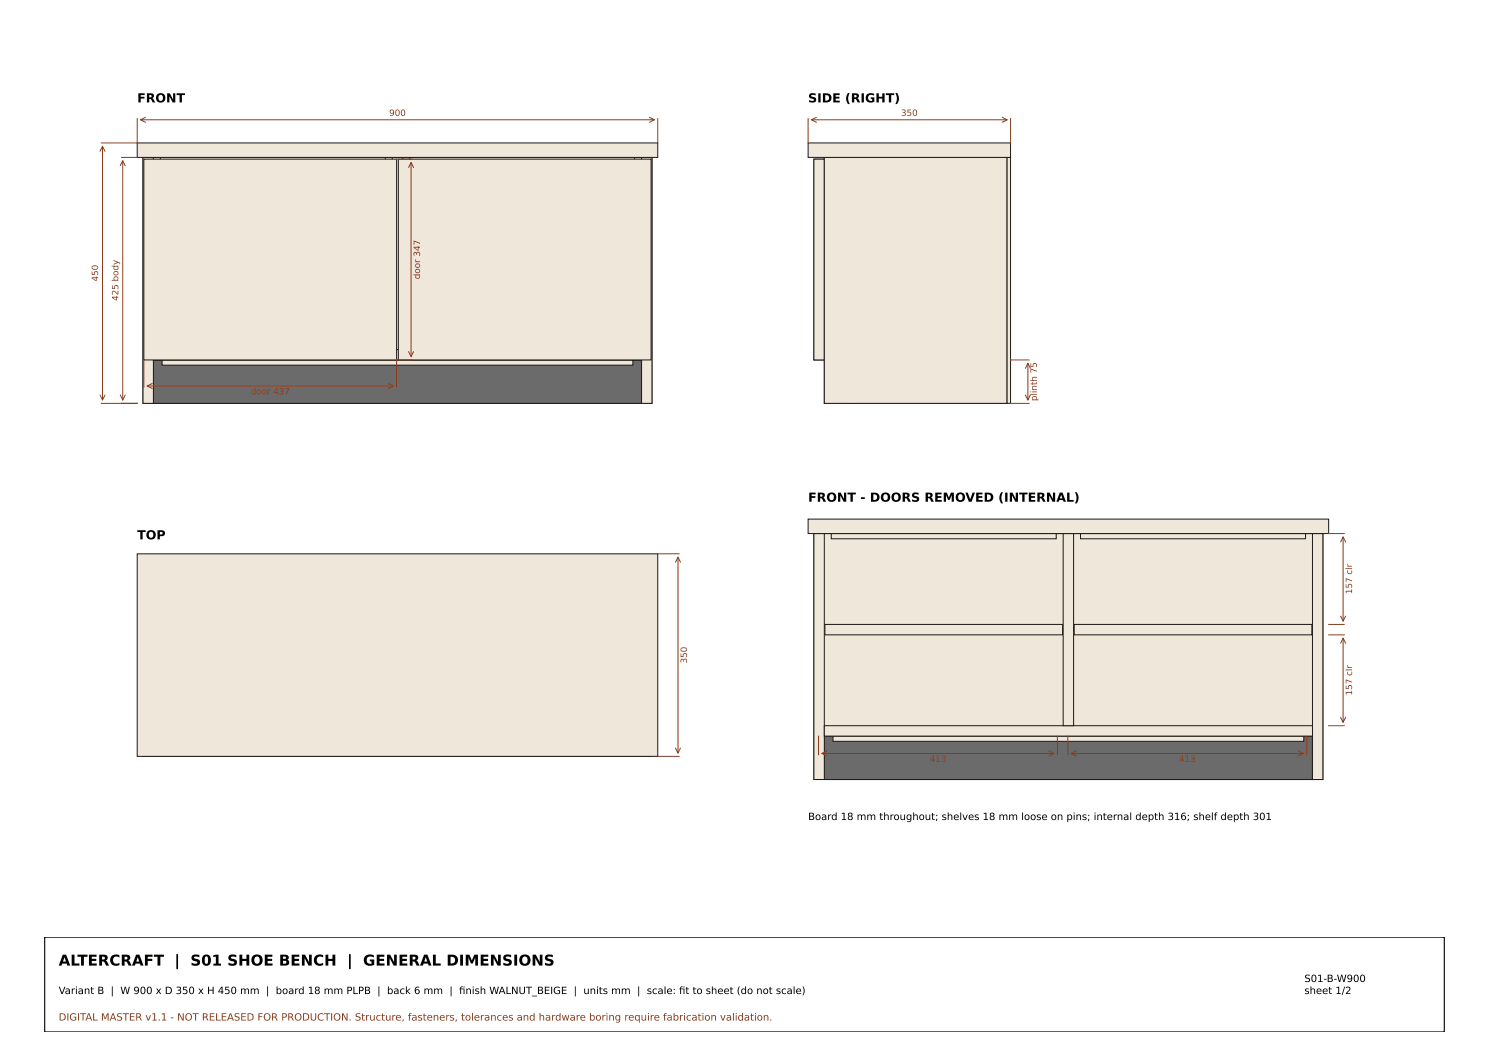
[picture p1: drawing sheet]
<svg xmlns="http://www.w3.org/2000/svg" width="420mm" height="297mm" viewBox="0 0 420 297" stroke-linecap="round" stroke-linejoin="round" font-family="sans-serif">
<g fill="#efe7da" stroke="#1e1a16" stroke-width=".28">
<path d="M40.3 44.4h143.6v69.3h-143.6z"/>
<path d="M43.3 101.5h137.7v12.2h-137.7z"/>
</g>
<path d="M43.3 101.5h137.7v12.2h-137.7z" fill="#6b6b6b" stroke="#1e1a16" stroke-width=".28"/>
<g fill="#efe7da" stroke="#1e1a16" stroke-width=".28">
<path d="M43.4 70h67.1v2.9h-67.1z"/>
<path d="M113.8 70h67v2.9h-67z"/>
<path d="M45.2 44.4h63.5v1.5h-63.5z"/>
<path d="M115.6 44.4h63.5v1.5h-63.5z"/>
<path d="M45.7 101.5h132.9v1.5h-132.9z"/>
<path d="M40.3 44.4h3v69.3h-3z"/>
<path d="M181 44.4h2.9v69.3h-2.9z"/>
<path d="M43.3 98.6h137.7v2.9h-137.7z"/>
<path d="M110.7 44.4h2.9v54.2h-2.9z"/>
<path d="M40.6 44.9h71.3v56.6h-71.3z"/>
<path d="M112.4 44.9h71.3v56.6h-71.3z"/>
<path d="M38.7 40.3h146.9v4.1h-146.9z"/>
<path d="M232.6 44.4h51.5v69.3h-51.5z"/>
<path d="M233.9 44.4h2.8v1.5h-2.8z"/>
<path d="M235 70h49.1v2.9h-49.1z"/>
<path d="M229.6 44.9h3v56.6h-3z"/>
<path d="M232.6 44.4h51.5v54.2h-51.5z"/>
<path d="M233.6 101.5h2.7v1.5h-2.7z"/>
<path d="M232.6 98.6h51.5v2.9h-51.5z"/>
</g>
<path d="M239.1 101.5h2.9v12.2h-2.9z" fill="#6b6b6b" stroke="#1e1a16" stroke-width=".28"/>
<g fill="#efe7da" stroke="#1e1a16" stroke-width=".28">
<path d="M281.2 101.5h2.9v12.2h-2.9z"/>
<path d="M229.6 44.9h3v56.6h-3z"/>
<path d="M232.6 44.4h51.5v69.3h-51.5z"/>
<path d="M284.1 44.4h1v69.3h-1z"/>
<path d="M228 40.3h57.1v4.1h-57.1z"/>
</g>
<path d="M43.3 167.3h137.7v2.9h-137.7z" fill="#6b6b6b" stroke="#1e1a16" stroke-width=".28"/>
<g fill="#efe7da" stroke="#1e1a16" stroke-width=".28">
<path d="M43.3 209.4h137.7v2.9h-137.7z"/>
<path d="M45.7 161.7h132.9v2.8h-132.9z"/>
<path d="M43.3 160.7h137.7v51.6h-137.7z"/>
<path d="M43.4 163.2h67.1v49.1h-67.1z"/>
<path d="M113.8 163.2h67v49.1h-67z"/>
<path d="M40.6 157.8h71.3v2.9h-71.3z"/>
<path d="M112.4 157.8h71.3v2.9h-71.3z"/>
<path d="M40.3 160.7h3v51.6h-3z"/>
<path d="M181 160.7h2.9v51.6h-2.9z"/>
<path d="M110.7 160.7h2.9v51.6h-2.9z"/>
<path d="M40.3 212.3h143.6v1h-143.6z"/>
<path d="M45.2 162h63.5v2.8h-63.5z"/>
<path d="M115.6 162h63.5v2.8h-63.5z"/>
<path d="M38.7 156.2h146.9v57.1h-146.9z"/>
<path d="M229.6 150.5h143.6v69.3h-143.6z"/>
<path d="M232.6 207.6h137.7v12.2h-137.7z"/>
</g>
<path d="M232.6 207.6h137.7v12.2h-137.7z" fill="#6b6b6b" stroke="#1e1a16" stroke-width=".28"/>
<g fill="#efe7da" stroke="#1e1a16" stroke-width=".28">
<path d="M232.7 176.1h67.1v2.9h-67.1z"/>
<path d="M303.1 176.1h67v2.9h-67z"/>
<path d="M234.5 150.5h63.5v1.4h-63.5z"/>
<path d="M304.9 150.5h63.4v1.4h-63.4z"/>
<path d="M235 207.6h132.9v1.4h-132.9z"/>
<path d="M229.6 150.5h3v69.3h-3z"/>
<path d="M370.3 150.5h2.9v69.3h-2.9z"/>
<path d="M232.6 204.6h137.7v3h-137.7z"/>
<path d="M300 150.5h2.9v54.1h-2.9z"/>
<path d="M228 146.4h146.9v4.1h-146.9z"/>
</g>
<g fill="none" stroke="#8a3b1c" stroke-width=".28">
<path d="M38.7 33.5v6.8h-10.1M39.7 33.8h144.9M41.1 33.1l-1.4 .7 1.4 .7M183.2 33.1l1.4 .7-1.4 .7M185.6 33.5v6.8M228 33.5v6.8M228.9 33.8h55.3M230.4 33.1l-1.5 .7 1.5 .7M282.8 33.1l1.4 .7-1.4 .7M285.1 33.5v6.8M28.2 42.7l.7-1.5 .7 1.5M28.9 41.2v71.6"/>
<path d="M33.9 46.7l.7-1.4 .7 1.4M34.3 44.4h4.4M34.6 45.3v67.5M111.9 44.9h4.4M115.3 47.2l.7-1.4 .7 1.4M116 45.8v54.8M115.3 99.1l.7 1.5 .7-1.5M28.2 111.4l.7 1.4 .7-1.4M28.6 113.7h10.1M33.9 111.4l.7 1.4 .7-1.4M40.6 101.5v7.7M41.5 108.8h69.5"/>
<path d="M42.9 108.1l-1.4 .7 1.4 .7M109.5 108.1l1.5 .7-1.5 .7M116.3 101.5h-4.4v7.7M285.1 113.7h5.2M285.1 101.5h5.2M289.3 103.9l.7-1.5 .7 1.5M289.3 111.4l.7 1.4 .7-1.4M290 102.4v10.4M185.6 156.2h6M190.6 158.5l.7-1.4 .7 1.4M191.3 157.1v55.2M374.9 150.5h4.4"/>
<path d="M378.2 152.8l.8-1.4 .7 1.4M379 151.4v23.7M374.9 179h4.4M374.9 176.1h4.4M378.2 173.7l.8 1.4 .7-1.4M379 180v23.7M378.2 181.4l.8-1.4 .7 1.4M185.6 213.3h6M190.6 210.9l.7 1.4 .7-1.4M230.9 207.6v5.2M231.9 212.5h65.5M233.3 211.8l-1.4 .7 1.4 .7"/>
<path d="M296 211.8l1.4 .7-1.4 .7M298.3 207.6v5.2M301.3 207.6v5.2M302.2 212.5h65.5M303.6 211.8l-1.4 .7 1.4 .7M366.3 211.8l1.4 .7-1.4 .7M368.7 207.6v5.2M374.9 204.6h4.4M378.2 202.3l.8 1.4 .7-1.4"/>
</g>
<path d="M12.6 264.3h394.9v26.7h-394.9z" fill="none" stroke="#1e1a16" stroke-width=".35"/>
<text font-size="4.2" x="16.6" y="272.3">ALTERCRAFT | S01 SHOE BENCH | GENERAL DIMENSIONS</text>
<g font-size="3.5">
<text x="38.7" y="28.9">FRONT</text>
<text x="228" y="28.9">SIDE (RIGHT)</text>
<text x="228" y="141.5">FRONT - DOORS REMOVED (INTERNAL)</text>
<text x="38.7" y="152.1">TOP</text>
</g>
<g font-size="2.8">
<text x="228" y="231.2">Board 18 mm throughout; shelves 18 mm loose on pins; internal depth 316; shelf depth 301</text>
<text x="16.6" y="280.3">Variant B | W 900 x D 350 x H 450 mm | board 18 mm PLPB | back 6 mm | fnish WALNUT_BEIGE | units mm | scale: ft to sheet (do not scale)</text>
<text x="129.5" y="280.3">i</text>
<text x="191.6" y="280.3">i</text>
<text x="368" y="276.9">S01-B-W900</text>
<text x="368" y="280.3">sheet 1/2</text>
</g>
<text font-size="2.8" fill="#8a3b1c" x="16.6" y="287.8">DIGITAL MASTER v1.1 - NOT RELEASED FOR PRODUCTION. Structure, fasteners, tolerances and hardware boring require fabrication validation.</text>
<g font-size="2.5" fill="#8a3b1c">
<text x="109.8" y="32.7">900</text>
<text x="254.2" y="32.7">350</text>
<text x="27.7" y="79.4" transform="rotate(-90 27.7 79.4)">450</text>
<text x="118.5" y="78.7" transform="rotate(-90 118.5 78.7)">door 347</text>
<text x="33.4" y="84.9" transform="rotate(-90 33.4 84.9)">425 body</text>
<text x="70.7" y="111.2">door 437</text>
<text x="292.5" y="113.1" transform="rotate(-90 292.5 113.1)">plinth 75</text>
<text x="381.5" y="167.5" transform="rotate(-90 381.5 167.5)">157 clr</text>
<text x="193.8" y="187.1" transform="rotate(-90 193.8 187.1)">350</text>
<text x="381.5" y="196.1" transform="rotate(-90 381.5 196.1)">157 clr</text>
<text x="262.3" y="214.8">413</text>
<text x="332.6" y="214.8">413</text>
</g>
</svg>
